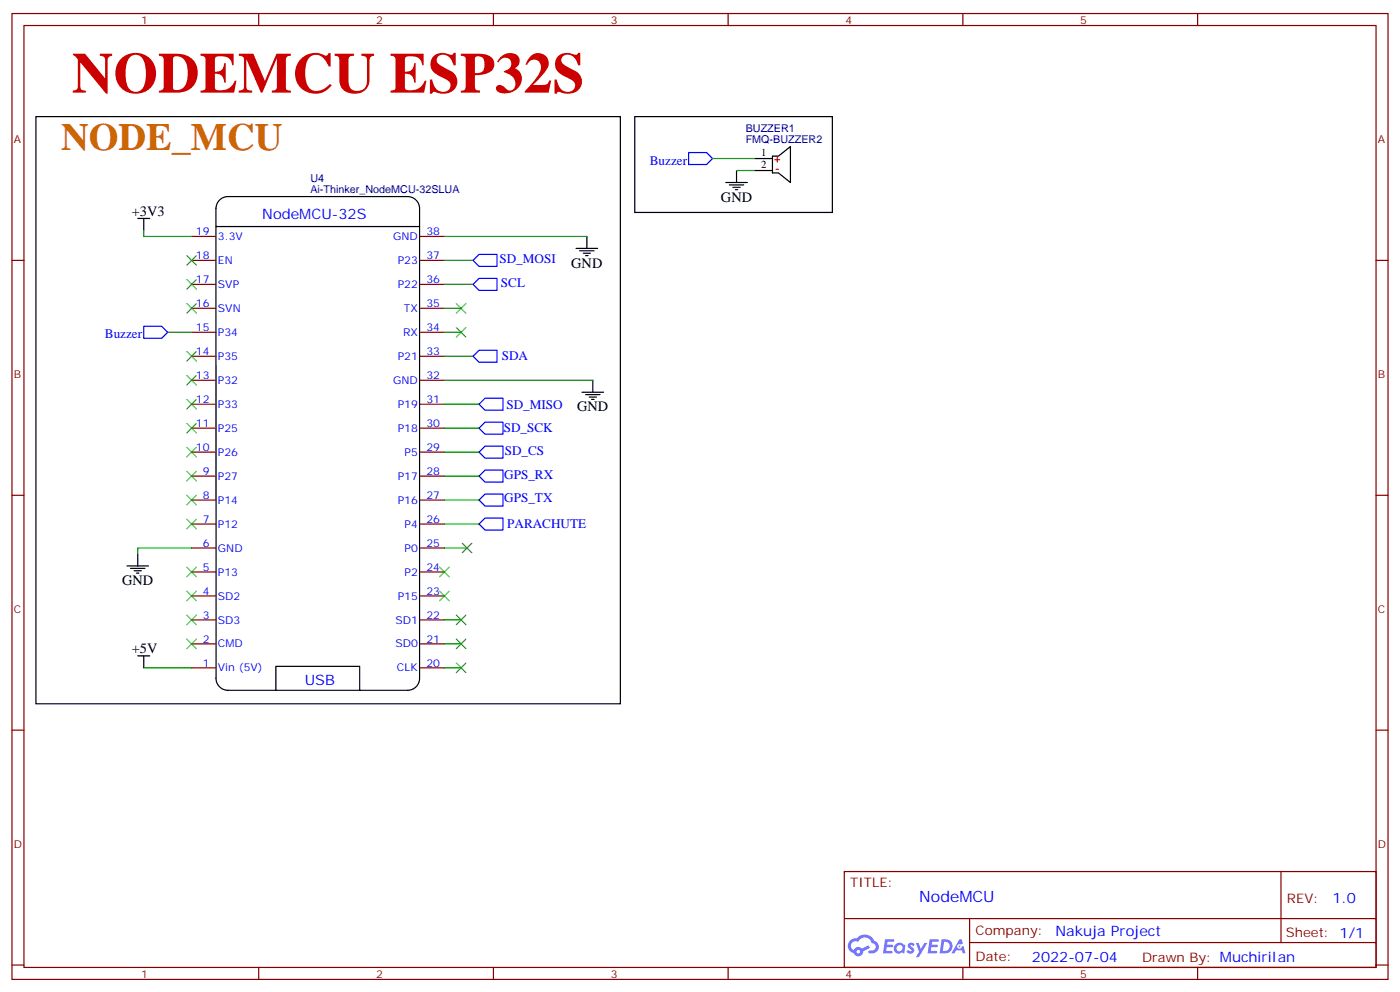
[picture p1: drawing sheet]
<svg xmlns="http://www.w3.org/2000/svg" width="412mm" height="292mm" viewBox="0 0 412 292" stroke-linecap="round" stroke-linejoin="round" font-family="sans-serif">
<g fill="none" stroke="#870000" stroke-width=".35">
<path d="M3.5 4h405.4v284.3h-405.4zM7.1 7.5h398.2v277.3h-398.2zM76.2 4v3.5M145.3 4v3.5M214.5 4v3.5M283.6 4v3.5M352.8 4v3.5M3.5 76.7h3.6M405.3 76.7h3.6M3.5 145.8h3.6M405.3 145.8h3.6M3.5 214.9h3.6"/>
<path d="M405.3 214.9h3.6M248.7 256.6h156.6v28.2h-156.6zM377.3 256.6v20.9M248.7 270.4h156.5M285.6 277.5h119.6M285.6 270.4v14.1M3.5 284.1h3.6M76.2 284.8v3.5M145.3 284.8v3.5M214.5 284.8v3.5M283.6 284.8v3.5M352.8 284.8v3.5"/>
<path d="M405.3 284.1h3.6"/>
</g>
<g fill="#5487ff">
<path d="M267.7 277.8a1.22 1.22 0 0 1 1.7 .2l-.4 .6a.47 .47 0 0 0-.3-.4 .47 .47 0 0 0-.5 .2l.1 .2a1.14 1.14 0 0 1 .8 1.8 1.14 1.14 0 0 1-1.9 0l-.2-.2 .5-.6 .7 .4a.29 .29 0 0 0 .3-.2 .29 .29 0 0 0-.2-.3 1.04 1.04 0 0 1-.6-1.7z"/>
<path d="M260.7 276.5h2.4l.3 .2-.2 .5h-1.8l-.1 .9h1.5l.3 .4-.3 .3h-1.6l-.2 1.1 1.7 .1 .2 .3-.2 .3-2.6 .1z"/>
<path d="M273.8 276.5h2.4l.3 .2-.1 .5h-1.8l-.2 .9h1.6l.3 .4-.4 .3h-1.6l-.1 1.1 1.7 .1 .2 .3-.2 .3-2.6 .1z"/>
<path d="M282.6 276.5h.7l.3 1.3-.6 .3a.69 .69 0 0 0-1 .3 .69 .69 0 0 0 .4 .9 .69 .69 0 0 0 .9-.6l.5-.3 .6 2.2h-.8l-.2-.8h-1.8l-.5 .8h-.8z"/>
<path d="M269.8 277.6h.8l.6 1.8 1.1-1.8h.9l-2.6 4.2h-.8l.9-1.6z"/>
<path d="M277.4 276.5l-.6 4.2h1.3a2.11 2.11 0 0 0 2.5-2.2 2.11 2.11 0 0 0-2.5-2zM278.1 277.2a1.39 1.39 0 0 1 1.7 1.5 1.39 1.39 0 0 1-1.8 1.2h-.3z"/>
<path d="M263.7 278.1a1.54 1.54 0 0 0-.1 2.2 1.54 1.54 0 0 0 2.2 .1l.6 .3 .3-2.3-.2-.3h-.4a1.49 1.49 0 0 0-2.4 0zM264 279.1a.94 .94 0 0 1 1.8 0 .94 .94 0 0 1-1.8 0z"/>
<path d="M250.4 276.9a2.18 2.18 0 0 0 1.1 3.7 1.44 1.44 0 0 0 1.6 .9 1.44 1.44 0 0 0 1.2-1.5l2-1-.5-.7-1.9 1a1.47 1.47 0 0 0-2.4 .4 1.39 1.39 0 0 1-.7-1.9 1.39 1.39 0 0 1 2-.5 2.12 2.12 0 0 1 2.2-1.3 2.12 2.12 0 0 1 1.9 1.7 1.14 1.14 0 0 1 1.1 1.4 1.14 1.14 0 0 1-1.7 .7 .43 .43 0 0 0-.5 .4 .43 .43 0 0 0 .4 .5 1.98 1.98 0 0 0 2.5-1.3 1.98 1.98 0 0 0-1.2-2.5 3.1 3.1 0 0 0-5.3-.7l-.9 .1zM252.3 280.2a.55 .55 0 0 1 1.1 0 .55 .55 0 0 1-1.1 0z"/>
<circle cx="282.6" cy="278.6" r=".26"/>
</g>
<g fill="none" stroke="#000" stroke-width=".35">
<path d="M10.6 34.3h172.1v172.9h-172.1zM187 34.3h58.2v28.2h-58.2zM213.8 53.7h6.3M214.8 54.4h4.3M215.9 55.1h2.1M216.6 55.8h.7M217 50.2v3.5M222.2 50.2h5.3M222.2 46.7h5.3M227.5 46h1.8l3.5-2.9v10.6l-3.5-2.8h-1.8zM40.6 64.3h3.5M42.3 64.3v3.5"/>
<path d="M63.6 61.3v138.4a3.5 3.5 0 0 0 3.6 3.5h52.9a3.5 3.5 0 0 0 3.5-3.5M63.6 66.7h60M63.6 61.4a3.5 3.5 0 0 1 3.6-3.5h52.9a3.5 3.5 0 0 1 3.5 3.5v138.1M169.7 73.1h6.3M170.7 73.8h4.3M171.8 74.5h2.1M172.5 75.2h.7M172.9 69.6v3.5M171.4 115.5h6.4M172.5 116.2h4.2M173.6 116.9h2.1M174.3 117.6h.7"/>
<path d="M174.6 111.9v3.6M37.4 166.6h6.3M38.5 167.3h4.2M39.5 168h2.1M40.2 168.7h.7M40.6 163.1v3.5M40.6 193.1h3.5M42.3 193.1v3.5M81.3 203.2v-7h24.7v7"/>
</g>
<g fill="none" stroke="#870000" stroke-width=".35">
<path d="M56.4 69.6h7.1M56.4 76.7h7.1M123.8 69.6h7.1M123.8 76.7h7.1M56.4 97.8h7.1M56.4 83.7h7.1M56.4 90.8h7.1M123.8 97.8h7.1M123.8 83.7h7.1M123.8 90.8h7.1M56.4 104.9h7.1M56.4 111.9h7.1"/>
<path d="M56.4 119h7.1M123.8 104.9h7.1M123.8 111.9h7.1M123.8 119h7.1M56.4 126h7.1M56.4 133.1h7.1M123.8 126h7.1M123.8 133.1h7.1M56.4 140.2h7.1M56.4 147.2h7.1M56.4 154.3h7.1M123.8 140.2h7.1"/>
<path d="M123.8 147.2h7.1M123.8 154.3h7.1M56.4 161.3h7.1M56.4 168.4h7.1M56.4 175.4h7.1M123.8 161.3h7.1M123.8 168.4h7.1M123.8 175.4h7.1M56.4 182.5h7.1M56.4 189.5h7.1M56.4 196.6h7.1M123.8 182.5h7.1"/>
<path d="M123.8 189.5h7.1M123.8 196.6h7.1"/>
</g>
<path d="M202.8 44.9h5.3l1.8 1.8-1.8 1.7h-5.3zM139.3 76.7l1.8-1.8h5.3v3.5h-5.3zM42.3 96.1h5.3l1.8 1.7-1.8 1.8h-5.3zM139.3 83.7l1.8-1.7h5.3v3.5h-5.3zM141.1 103.1h5.3v3.5h-5.3l-1.8-1.7zM141.1 119l1.8-1.8h5.3v3.6h-5.3zM141.1 126l1.8-1.7h5.3v3.5h-5.3zM141.1 133.1l1.8-1.8h5.3v3.6h-5.3zM141.1 147.2l1.8-1.7h5.3v3.5h-5.3zM141.1 140.2l1.8-1.8h5.3v3.5h-5.3zM141.1 154.3l1.8-1.8h5.3v3.5h-5.3z" fill="none" stroke="#00f" stroke-width=".35"/>
<g fill="none" stroke="#008700" stroke-width=".35">
<path d="M209.9 46.7h12.3M217 50.2h5.2M42.3 67.8v1.8h14.1M130.9 69.6h42M130.9 76.7h8.4M49.4 97.8h7M130.9 83.7h8.4M130.9 90.8h4.9M130.9 97.8h4.9M130.9 104.9h8.4M130.9 119h10.2M130.9 111.9h43.7"/>
<path d="M130.9 126h10.2M130.9 133.1h10.2M130.9 140.2h10.2M130.9 147.2h10.2M130.9 154.3h10.2M56.4 161.3h-15.8v1.8M130.9 161.3h6.7M42.3 196.6h14.1M130.9 196.6h4.9M130.9 182.5h4.9M130.9 189.5h4.9"/>
</g>
<g fill="none" stroke="#3c3" stroke-width=".35">
<path d="M55 75.2l2.9 2.9M57.9 75.2l-2.9 2.9M55 82.3l2.9 2.8M55 89.4l2.9 2.8M57.9 82.3l-2.9 2.8M57.9 89.4l-2.9 2.8M134.4 89.4l2.8 2.8M134.4 96.4l2.8 2.8M137.2 89.4l-2.8 2.8M137.2 96.4l-2.8 2.8M55 103.5l2.9 2.8M55 117.6l2.9 2.8"/>
<path d="M55 110.5l2.9 2.8M57.9 103.5l-2.9 2.8M57.9 117.6l-2.9 2.8M57.9 110.5l-2.9 2.8M55 131.7l2.9 2.8M55 124.6l2.9 2.9M55 138.7l2.9 2.9M57.9 131.7l-2.9 2.8M57.9 124.6l-2.9 2.9M57.9 138.7l-2.9 2.9M55 145.8l2.9 2.8M55 152.9l2.9 2.8"/>
<path d="M57.9 145.8l-2.9 2.8M57.9 152.9l-2.9 2.8M136.2 159.9l2.8 2.8M139 159.9l-2.8 2.8M55 167l2.9 2.8M55 174l2.9 2.8M57.9 167l-2.9 2.8M57.9 174l-2.9 2.8M129.5 167l2.8 2.8M129.5 174l2.8 2.8M132.3 167l-2.8 2.8M132.3 174l-2.8 2.8"/>
<path d="M55 181.1l2.9 2.8M55 188.1l2.9 2.9M57.9 181.1l-2.9 2.8M57.9 188.1l-2.9 2.9M134.4 195.2l2.8 2.8M134.4 188.1l2.8 2.9M134.4 181.1l2.8 2.8M137.2 195.2l-2.8 2.8M137.2 188.1l-2.8 2.9M137.2 181.1l-2.8 2.8"/>
</g>
<path d="M228.2 47h1.5M228.6 49.8h.7M229 46.3v1.4" fill="none" stroke="#f00" stroke-width=".35"/>
<text font-size="16.9" fill="#c00" x="21.2" y="27.3">NODEMCU ESP32S</text>
<text font-size="11.3" fill="#c60" x="18" y="44.2">NODE_MCU</text>
<text font-size="4.6" fill="#00f" x="270.8" y="265.6">NodeMCU</text>
<g font-size="4.2">
<text x="212.4" y="59.4">GND</text>
<text x="38.8" y="63.6">+3V3</text>
<text x="168.3" y="78.8">GND</text>
<text x="170" y="121.1">GND</text>
<text x="36" y="172.3">GND</text>
<text x="38.8" y="192.4">+5V</text>
</g>
<g font-size="4.2" fill="#00f">
<text x="77.3" y="64.4">NodeMCU-32S</text>
<text x="89.8" y="201.6">USB</text>
<text x="392.5" y="265.8">1.0</text>
<text x="310.9" y="275.4">Nakuja Project</text>
<text x="304" y="283.2">2022-07-04</text>
</g>
<g font-size="3.9" fill="#00f">
<text x="191.4" y="48.4">Buzzer</text>
<text x="147.1" y="77.4">SD_MOSI</text>
<text x="147.6" y="84.4">SCL</text>
<text x="30.9" y="99.6">Buzzer</text>
<text x="147.8" y="106.1">SDA</text>
<text x="149.2" y="120.3">SD_MISO</text>
<text x="148.4" y="127.3">SD_SCK</text>
<text x="148.7" y="133.8">SD_CS</text>
<text x="148.5" y="140.9">GPS_RX</text>
<text x="148.5" y="147.9">GPS_TX</text>
<text x="149.4" y="155.5">PARACHUTE</text>
</g>
<g font-size="3.9" fill="#800">
<text x="250.5" y="261.2">TITLE:</text>
<text x="379.1" y="265.8">REV:</text>
<text x="287.4" y="275.4">Company:</text>
<text x="378.7" y="276">Sheet: 1/1</text>
<text x="287.4" y="283">Date:</text>
<text x="336.4" y="283.1">Drawn By: MuchiriIan</text>
</g>
<g font-size="3.2" fill="#800">
<text x="41.6" y="7">1</text>
<text x="110.8" y="7">2</text>
<text x="179.9" y="7">3</text>
<text x="249.1" y="7">4</text>
<text x="318.2" y="7">5</text>
<text x="4.1" y="42.1">A</text>
<text x="405.9" y="42.1">A</text>
<text x="4.1" y="111.2">B</text>
<text x="405.9" y="111.2">B</text>
<text x="4.1" y="180.4">C</text>
<text x="405.9" y="180.4">C</text>
<text x="4.1" y="249.5">D</text>
<text x="405.9" y="249.5">D</text>
<text x="41.6" y="287.8">1</text>
<text x="110.8" y="287.8">2</text>
<text x="179.9" y="287.8">3</text>
<text x="249.1" y="287.8">4</text>
<text x="318.2" y="287.8">5</text>
</g>
<g font-size="3.2" fill="#000080">
<text x="219.7" y="38.9">BUZZER1</text>
<text x="219.7" y="42.1">FMQ-BUZZER2</text>
<text x="91.4" y="53.7">U4</text>
<text x="91.4" y="56.8">Ai-Thinker_NodeMCU-32SLUA</text>
</g>
<g font-size="3.2">
<text x="224.2" y="46">1</text>
<text x="224.2" y="49.5">2</text>
</g>
<g font-size="3.2" fill="#00f">
<text x="57.7" y="69.3">19</text>
<text x="64.2" y="70.7">3.3V</text>
<text x="115.8" y="70.7">GND</text>
<text x="125.6" y="69.3">38</text>
<text x="57.7" y="76.3">18</text>
<text x="64.2" y="77.7">EN</text>
<text x="117.2" y="77.7">P23</text>
<text x="125.6" y="76.3">37</text>
<text x="57.7" y="83.4">17</text>
<text x="125.6" y="83.4">36</text>
<text x="64.2" y="84.8">SVP</text>
<text x="117.2" y="84.8">P22</text>
<text x="57.7" y="90.4">16</text>
<text x="64.2" y="91.8">SVN</text>
<text x="119" y="91.8">TX</text>
<text x="125.6" y="90.4">35</text>
<text x="57.7" y="97.5">15</text>
<text x="64.2" y="98.9">P34</text>
<text x="118.7" y="98.9">RX</text>
<text x="125.6" y="97.5">34</text>
<text x="57.7" y="104.5">14</text>
<text x="64.2" y="105.9">P35</text>
<text x="117.2" y="105.9">P21</text>
<text x="125.6" y="104.5">33</text>
<text x="57.7" y="111.6">13</text>
<text x="64.2" y="113">P32</text>
<text x="115.8" y="113">GND</text>
<text x="125.6" y="111.6">32</text>
<text x="57.7" y="118.6">12</text>
<text x="125.6" y="118.6">31</text>
<text x="57.7" y="125.7">11</text>
<text x="64.2" y="120.1">P33</text>
<text x="117.2" y="120.1">P19</text>
<text x="125.6" y="125.7">30</text>
<text x="64.2" y="127.1">P25</text>
<text x="117.2" y="127.1">P18</text>
<text x="57.7" y="132.8">10</text>
<text x="64.2" y="134.2">P26</text>
<text x="119.2" y="134.2">P5</text>
<text x="125.6" y="132.8">29</text>
<text x="59.7" y="139.8">9</text>
<text x="64.2" y="141.2">P27</text>
<text x="117.2" y="141.2">P17</text>
<text x="125.6" y="139.8">28</text>
<text x="59.7" y="146.9">8</text>
<text x="64.2" y="148.3">P14</text>
<text x="117.2" y="148.3">P16</text>
<text x="125.6" y="146.9">27</text>
<text x="59.7" y="153.9">7</text>
<text x="64.2" y="155.3">P12</text>
<text x="119.2" y="155.3">P4</text>
<text x="125.6" y="153.9">26</text>
<text x="59.7" y="161">6</text>
<text x="125.6" y="161">25</text>
<text x="64.2" y="162.4">GND</text>
<text x="119.2" y="162.4">P0</text>
<text x="59.7" y="168">5</text>
<text x="64.2" y="169.4">P13</text>
<text x="119.2" y="169.4">P2</text>
<text x="125.6" y="168">24</text>
<text x="59.7" y="175.1">4</text>
<text x="64.2" y="176.5">SD2</text>
<text x="117.2" y="176.5">P15</text>
<text x="125.6" y="175.1">23</text>
<text x="59.7" y="182.1">3</text>
<text x="64.2" y="183.6">SD3</text>
<text x="116.5" y="183.6">SD1</text>
<text x="125.6" y="182.1">22</text>
<text x="59.7" y="189.2">2</text>
<text x="64.2" y="190.6">CMD</text>
<text x="116.5" y="190.6">SD0</text>
<text x="125.6" y="189.2">21</text>
<text x="59.7" y="196.3">1</text>
<text x="64.2" y="197.7">Vin (5V)</text>
<text x="116.9" y="197.7">CLK</text>
<text x="125.6" y="196.3">20</text>
</g>
</svg>
